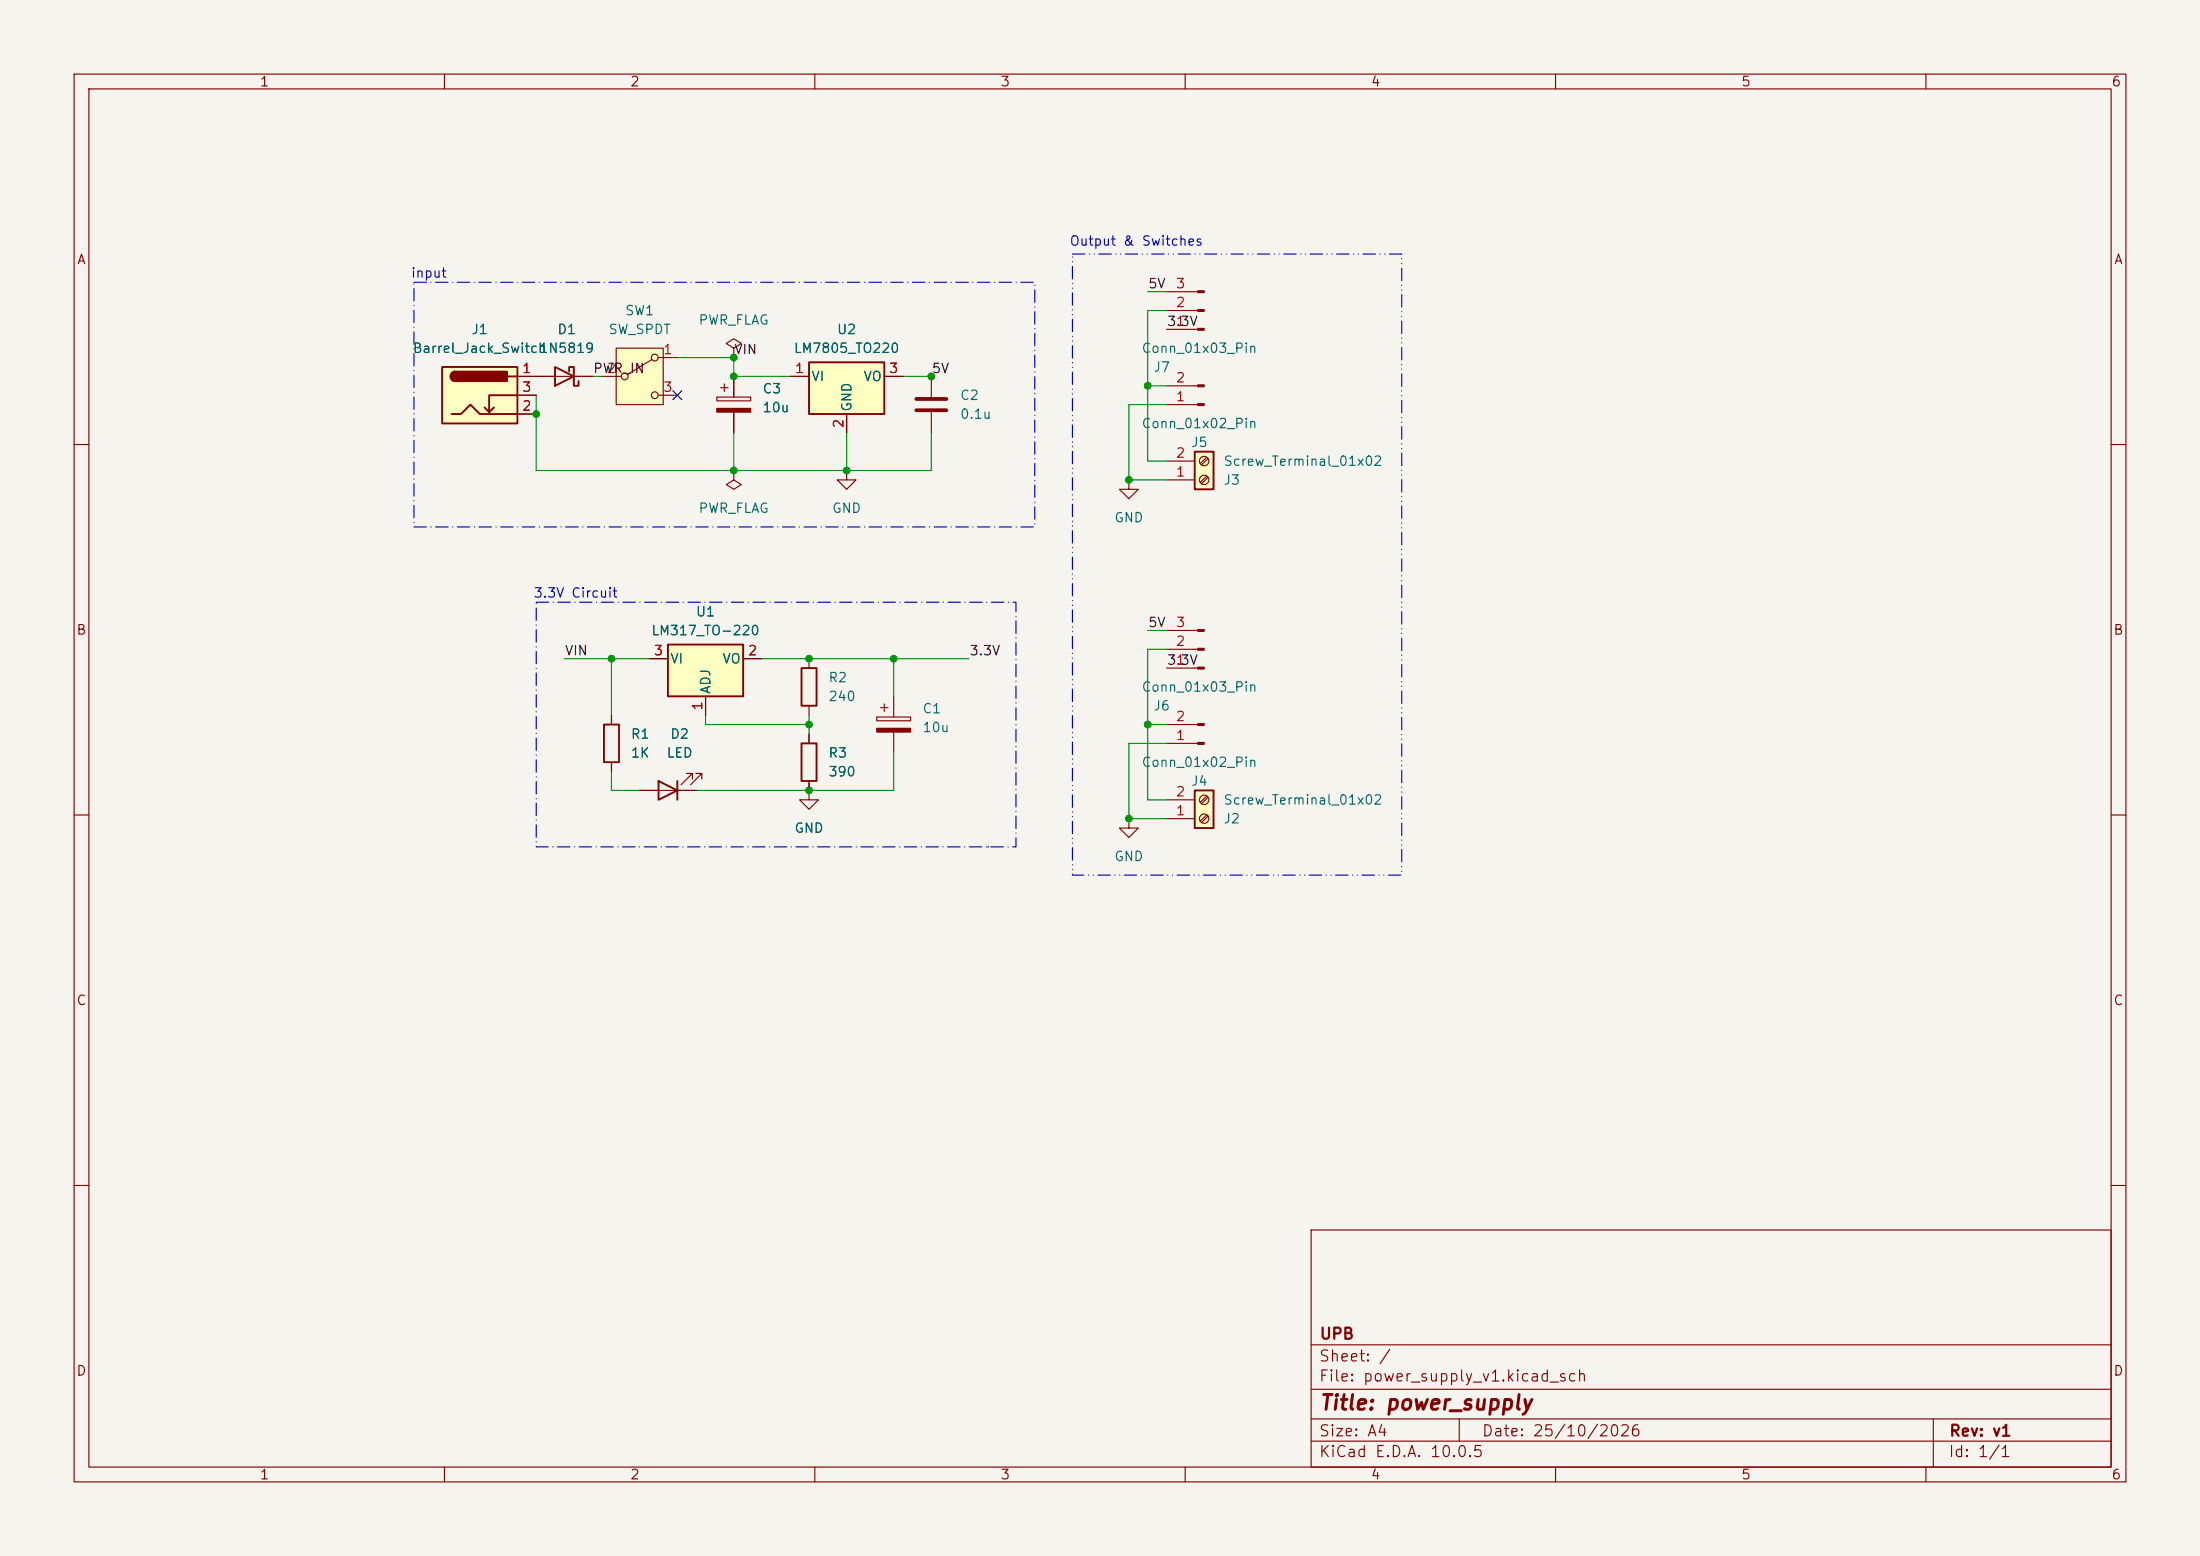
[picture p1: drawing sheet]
<svg xmlns="http://www.w3.org/2000/svg" width="297mm" height="210mm" viewBox="0 0 297 210" stroke-linecap="round" stroke-linejoin="round" font-family="sans-serif">
<path d="M0 0h297v210h-297z" fill="#f5f4ef" stroke="#f5f4ef" stroke-width=".14"/>
<g fill="none" stroke="#840000" stroke-width=".15">
<path d="M10 10h277v190h-277zM12 12h273v186h-273zM60 10v2M110 10v2M160 10v2M210 10v2M260 10v2M157.5 39.4h4.2M125.7 50.8v2.8M125.7 55.6v2.8M157.5 44.5h4.2M157.5 41.9h4.2"/>
<path d="M10 60h2M285 60h2M109.2 88.9v1.3M109.2 95.3v1.2M10 110h2M285 110h2M10 160h2M177 166h108v32h-108zM285 160h2M60 198v2M110 198v2M160 198v2"/>
<path d="M177 194.5h108M177 191.5h108M177 187.5h108M177 181.5h108M197 191.5v3M210 198v2M260 198v2M261 191.5v6.5"/>
</g>
<path d="M108.2 90.2h2v5.1h-2z" fill="none" stroke="#840000" stroke-width=".25"/>
<path d="M123.7 53.8h4.1M123.7 55.4h4.1" fill="none" stroke="#840000" stroke-width=".51"/>
<g fill="#840000" stroke="#840000" stroke-width=".15">
<path d="M161.7 44.3h.9v.3h-.9z"/>
<path d="M161.7 41.8h.9v.2h-.9z"/>
<path d="M161.7 39.2h.9v.3h-.9z"/>
</g>
<path d="M59.7 49.5h10.1v7.7h-10.1z" fill="#ffffc2"/>
<path d="M59.7 49.5h10.1v7.7h-10.1zM61 55.9h1.2l1.3-1.3 1.3 1.3h5M61.5 50.2a.64 .64 0 0 0-.7 .6 .64 .64 0 0 0 .7 .6M66.7 55l-.7 .6M68.6 50.8h1.2M69.8 53.3h-3.8v2.3l-.6-.6M74.9 49.5l2.6 1.3-2.6 1.3zM76.8 50.2v-.7h.7v2.6h.6v-.7" fill="none" stroke="#840000" stroke-width=".25"/>
<g fill="#840000" stroke="#840000" stroke-width=".25">
<path d="M61 50.4l.5-.2v1.2a.63 .63 0 0 1-.6-.4 .63 .63 0 0 1 .1-.6z"/>
<path d="M61.5 50.2h7v1.2h-7z"/>
</g>
<path d="M69.8 50.8h10.2M69.8 55.9h2.6M69.8 53.3h2.6M96.8 53.6h4.5v.5h-4.5zM97.3 52.3h1M97.8 51.8v1M99.1 50.8v2.8M99.1 55.6v2.8M99.1 63.5v1.3l1 .6-1 .6-1.1-.6 1.1-.6M99.1 63.5h.1" fill="none" stroke="#840000" stroke-width=".15"/>
<path d="M96.8 55.1h4.5v.5h-4.5z" fill="#840000" stroke="#840000" stroke-width=".15"/>
<path d="M161.3 61h2.5v5h-2.5z" fill="#ffffc2"/>
<path d="M161.3 61h2.5v5h-2.5z" fill="none" stroke="#840000" stroke-width=".25"/>
<g fill="none" stroke="#840000" stroke-width=".15">
<path d="M157.5 64.8h3.8M157.5 62.2h3.8M162.9 64.3l-.9 .8M162.9 61.7l-.9 .9M163.1 64.4l-.9 .9M163.1 61.9l-.9 .8"/>
<circle cx="162.6" cy="62.2" r=".63"/>
<circle cx="162.6" cy="64.8" r=".63"/>
</g>
<path d="M83.2 47h6.3v7.6h-6.3z" fill="#ffffc2"/>
<g fill="none" stroke="#840000" stroke-width=".15">
<path d="M81.3 50.8h2.5M83.2 47h6.3v7.6h-6.3zM88 48.5l-3.3 2M88.9 48.3h2.5M88.9 53.3h2.5M99.1 47l1-.6-1-.7-1.1 .7 1.1 .6v1.3M99.1 48.3h.1M114.3 63.5v1.3h1.3l-1.3 1.2-1.3-1.2h1.3M114.3 63.5h.1M152.4 64.8v1.2h1.3l-1.3 1.3-1.3-1.3h1.3M152.4 64.8h.1"/>
<circle cx="84.3" cy="50.8" r=".46"/>
<circle cx="88.4" cy="48.3" r=".46"/>
<circle cx="88.4" cy="53.3" r=".46"/>
</g>
<path d="M109.2 48.9h10.2v7h-10.2z" fill="#ffffc2"/>
<path d="M109.2 48.9h10.2v7h-10.2z" fill="none" stroke="#840000" stroke-width=".25"/>
<path d="M106.7 50.8h2.5M114.3 55.9v2.5M119.4 50.8h2.5M157.5 54.6h4.2M157.5 52.1h4.2M157.5 97.8h4.2M157.5 90.2h4.2M157.5 87.6h4.2M157.5 85.1h4.2M152.4 110.5v1.3h1.3l-1.3 1.2-1.3-1.2h1.3M152.4 110.5h.1M157.5 100.3h4.2" fill="none" stroke="#840000" stroke-width=".15"/>
<g fill="#840000" stroke="#840000" stroke-width=".15">
<path d="M161.7 54.5h.9v.2h-.9z"/>
<path d="M161.7 51.9h.9v.3h-.9z"/>
<path d="M161.7 100.2h.9v.3h-.9z"/>
<path d="M161.7 97.7h.9v.2h-.9z"/>
<path d="M161.7 90h.9v.3h-.9z"/>
<path d="M161.7 87.5h.9v.3h-.9z"/>
<path d="M161.7 85h.9v.2h-.9z"/>
</g>
<path d="M161.3 106.7h2.5v5.1h-2.5z" fill="#ffffc2"/>
<path d="M81.5 97.8h2.1v5.1h-2.1zM161.3 106.7h2.5v5.1h-2.5z" fill="none" stroke="#840000" stroke-width=".25"/>
<g fill="none" stroke="#840000" stroke-width=".15">
<path d="M82.5 96.5v1.3M82.5 102.9v1.2M109.2 106.7v1.3h1.3l-1.3 1.2-1.3-1.2h1.3M109.2 106.7h.1M157.5 110.5h3.8M157.5 108h3.8M162.9 110l-.9 .8M162.9 107.4l-.9 .9M163.1 110.2l-.9 .8M163.1 107.6l-.9 .9"/>
<circle cx="162.6" cy="110.5" r=".63"/>
<circle cx="162.6" cy="107.9" r=".63"/>
</g>
<path d="M90.2 87h10.1v7h-10.1z" fill="#ffffc2"/>
<path d="M90.2 87h10.1v7h-10.1zM88.9 105.4l2.5 1.3-2.5 1.3zM91.4 105.4v2.6M108.2 100.3h2v5.1h-2z" fill="none" stroke="#840000" stroke-width=".25"/>
<g fill="none" stroke="#840000" stroke-width=".15">
<path d="M69.8 50.8h5.1M69.8 55.9h2.6M69.8 53.3h2.6M77.5 50.8h2.5M99.1 50.8v2.8M99.1 55.6v2.8M106.7 50.8h2.5M114.3 55.9v2.5M119.4 50.8h2.5M82.5 96.5v1.3M87.6 88.9h2.6M95.2 94v2.5"/>
<path d="M100.3 88.9h2.6M109.2 99.1v1.2M118.4 96.8h4.5v.5h-4.5zM118.9 95.5h1M119.4 95v1M120.6 94v2.8M120.6 98.8v2.8M82.5 102.9v1.2M86.4 106.7h7.6M93.5 105.2v-.8h-.8h.8l-1.6 1.5M94.7 105.2v-.8h-.7h.7l-1.5 1.5M109.2 106.7h.1"/>
<path d="M109.2 105.4v1.3"/>
</g>
<path d="M118.4 98.3h4.5v.5h-4.5z" fill="#840000" stroke="#840000" stroke-width=".15"/>
<g fill="none" stroke="#009600" stroke-width=".15">
<path d="M154.9 39.4h2.6M72.4 53.3v10.2h53.3v-5.1M80 50.8h1.3M91.4 48.3h7.7v2.5h7.6M99.1 58.4v5.1M114.3 58.4v5.1M121.9 50.8h3.8M154.9 52.1h2.6M157.5 54.6h-5.1v10.2h5.1M157.5 41.9h-2.6v20.3h2.6M76.2 88.9h11.4M82.5 88.9v7.6"/>
<path d="M95.2 96.5v1.3h14M102.9 88.9h27.9M109.2 96.5v2.6M120.6 88.9v5.1M154.9 97.8h2.6M154.9 85.1h2.6M157.5 87.6h-2.6v20.4h2.6M82.5 104.1v2.6h3.9M120.6 101.6v5.1h-26.6M157.5 100.3h-5.1v10.2h5.1"/>
</g>
<path d="M90.8 52.7l1.2 1.2M92 52.7l-1.2 1.2" fill="none" stroke="#000084" stroke-width=".15"/>
<path d="M55.9 38.1h83.8v33h-83.8zM72.4 81.3h64.8v33h-64.8z" fill="none" stroke="#0000c2" stroke-width=".15" stroke-dasharray="1.7 .6 0 .6"/>
<path d="M133.3 114.3h.1" fill="none" stroke="#0000c2" stroke-width=".15"/>
<path d="M144.8 34.3h44.4v83.8h-44.4z" fill="none" stroke="#0000c2" stroke-width=".15" stroke-dasharray="1.7 .6 0 .6 0 .6"/>
<g fill="#009600" stroke="#009600" stroke-width=".14">
<circle cx="72.4" cy="55.9" r=".46"/>
<circle cx="99.1" cy="50.8" r=".46"/>
<circle cx="99.1" cy="63.5" r=".46"/>
<circle cx="114.3" cy="63.5" r=".46"/>
<circle cx="99.1" cy="48.3" r=".46"/>
<circle cx="125.7" cy="50.8" r=".46"/>
<circle cx="152.4" cy="110.5" r=".46"/>
<circle cx="154.9" cy="52.1" r=".46"/>
<circle cx="152.4" cy="64.8" r=".46"/>
<circle cx="154.9" cy="97.8" r=".46"/>
<circle cx="82.5" cy="88.9" r=".46"/>
<circle cx="120.6" cy="88.9" r=".46"/>
<circle cx="109.2" cy="106.7" r=".46"/>
<circle cx="109.2" cy="97.8" r=".46"/>
<circle cx="109.2" cy="88.9" r=".46"/>
</g>
<text font-size="2" fill="#840000" x="178" y="190.8">Title: power_supply</text>
<g font-size="1.5" fill="#840000">
<text x="178" y="184.1">Sheet: /</text>
<text x="178" y="181.1">UPB</text>
<text x="178" y="186.8">File: power_supply_v1.kicad_sch</text>
<text x="178" y="197">KiCad E.D.A. 10.0.5</text>
<text x="178" y="194.2">Size: A4</text>
<text x="200" y="194.2">Date: 25/10/2026</text>
<text x="263" y="197">Id: 1/1</text>
<text x="263" y="194.2">Rev: v1</text>
</g>
<g font-size="1.3" fill="#840000">
<text x="35" y="12">1</text>
<text x="85" y="12">2</text>
<text x="135" y="12">3</text>
<text x="185" y="12">4</text>
<text x="235" y="12">5</text>
<text x="285" y="12">6</text>
<text x="10.3" y="36">A</text>
<text x="285.3" y="36">A</text>
<text x="10.2" y="86">B</text>
<text x="285.2" y="86">B</text>
<text x="10.2" y="136">C</text>
<text x="285.2" y="136">C</text>
<text x="10.2" y="186">D</text>
<text x="285.2" y="186">D</text>
<text x="35" y="200">1</text>
<text x="85" y="200">2</text>
<text x="135" y="200">3</text>
<text x="185" y="200">4</text>
<text x="235" y="200">5</text>
<text x="285" y="200">6</text>
</g>
<g font-size="1.3" fill="#0000c2">
<text x="144.3" y="33.5">Output &amp; Switches</text>
<text x="55.4" y="37.8">input</text>
<text x="71.9" y="81">3.3V Circuit</text>
</g>
<g font-size="1.3" fill="#0f0f0f">
<text x="154.9" y="39.2">5V</text>
<text x="157.5" y="44.3">3.3V</text>
<text x="80" y="50.7">PWR_IN</text>
<text x="99" y="48.1">VIN</text>
<text x="125.7" y="50.7">5V</text>
<text x="76.2" y="88.8">VIN</text>
<text x="130.8" y="88.8">3.3V</text>
<text x="154.9" y="85">5V</text>
<text x="157.5" y="90">3.3V</text>
</g>
<g font-size="1.3" fill="#a90000">
<text x="158.7" y="41.8">2</text>
<text x="158.7" y="39.2">3</text>
<text x="158.7" y="44.3">1</text>
<text x="70.4" y="50.7">1</text>
<text x="70.4" y="53.2">3</text>
<text x="81.8" y="50.7">2</text>
<text x="89.4" y="48.1">1</text>
<text x="89.4" y="53.2">3</text>
<text x="107.2" y="50.7">1</text>
<text x="119.9" y="50.7">3</text>
<text x="158.7" y="51.9">2</text>
<text x="70.4" y="55.7">2</text>
<text x="114.2" y="57.9" transform="rotate(-90 114.2 57.9)">2</text>
<text x="158.7" y="54.5">1</text>
<text x="158.7" y="64.6">1</text>
<text x="158.7" y="62.1">2</text>
<text x="88.2" y="88.8">3</text>
<text x="100.9" y="88.8">2</text>
<text x="158.7" y="87.5">2</text>
<text x="158.7" y="85">3</text>
<text x="95.1" y="96" transform="rotate(-90 95.1 96)">1</text>
<text x="158.7" y="90">1</text>
<text x="158.7" y="100.2">1</text>
<text x="158.7" y="97.7">2</text>
<text x="158.7" y="107.8">2</text>
<text x="158.7" y="110.4">1</text>
</g>
<g font-size="1.3" fill="#006464">
<text x="55.6" y="48">Barrel_Jack_Switch</text>
<text x="63.6" y="45.4">J1</text>
<text x="72.7" y="48">1N5819</text>
<text x="75.2" y="45.4">D1</text>
<text x="82.1" y="45.4">SW_SPDT</text>
<text x="84.3" y="42.9">SW1</text>
<text x="94.2" y="44.1">PWR_FLAG</text>
<text x="107.1" y="48">LM7805_TO220</text>
<text x="112.9" y="45.4">U2</text>
<text x="154" y="48">Conn_01x03_Pin</text>
<text x="102.9" y="53.4">C3</text>
<text x="109.4" y="51.8">VI</text>
<text x="116.5" y="51.8">VO</text>
<text x="155.6" y="50.5">J7</text>
<text x="102.9" y="56">10u</text>
<text x="115.3" y="55.7" transform="rotate(-90 115.3 55.7)">GND</text>
<text x="129.5" y="54.3">C2</text>
<text x="129.5" y="56.8">0.1u</text>
<text x="154" y="58.1">Conn_01x02_Pin</text>
<text x="160.7" y="60.7">J5</text>
<text x="165.1" y="65.7">J3</text>
<text x="165.1" y="63.2">Screw_Terminal_01x02</text>
<text x="94.2" y="69.5">PWR_FLAG</text>
<text x="112.2" y="69.5">GND</text>
<text x="150.3" y="70.8">GND</text>
<text x="93.9" y="83.5">U1</text>
<text x="87.8" y="86.1">LM317_TO-220</text>
<text x="90.4" y="89.9">VI</text>
<text x="97.4" y="89.9">VO</text>
<text x="96.2" y="93.8" transform="rotate(-90 96.2 93.8)">ADJ</text>
<text x="111.7" y="92.4">R2</text>
<text x="111.7" y="94.9">240</text>
<text x="154" y="93.7">Conn_01x03_Pin</text>
<text x="85.1" y="100">R1</text>
<text x="90.4" y="100">D2</text>
<text x="124.4" y="96.6">C1</text>
<text x="124.4" y="99.1">10u</text>
<text x="155.6" y="96.2">J6</text>
<text x="85.1" y="102.6">1K</text>
<text x="89.9" y="102.6">LED</text>
<text x="111.7" y="102.6">R3</text>
<text x="111.7" y="105.1">390</text>
<text x="154" y="103.8">Conn_01x02_Pin</text>
<text x="160.7" y="106.4">J4</text>
<text x="107.2" y="112.7">GND</text>
<text x="165.1" y="111.5">J2</text>
<text x="165.1" y="108.9">Screw_Terminal_01x02</text>
<text x="150.3" y="116.5">GND</text>
</g>
</svg>
